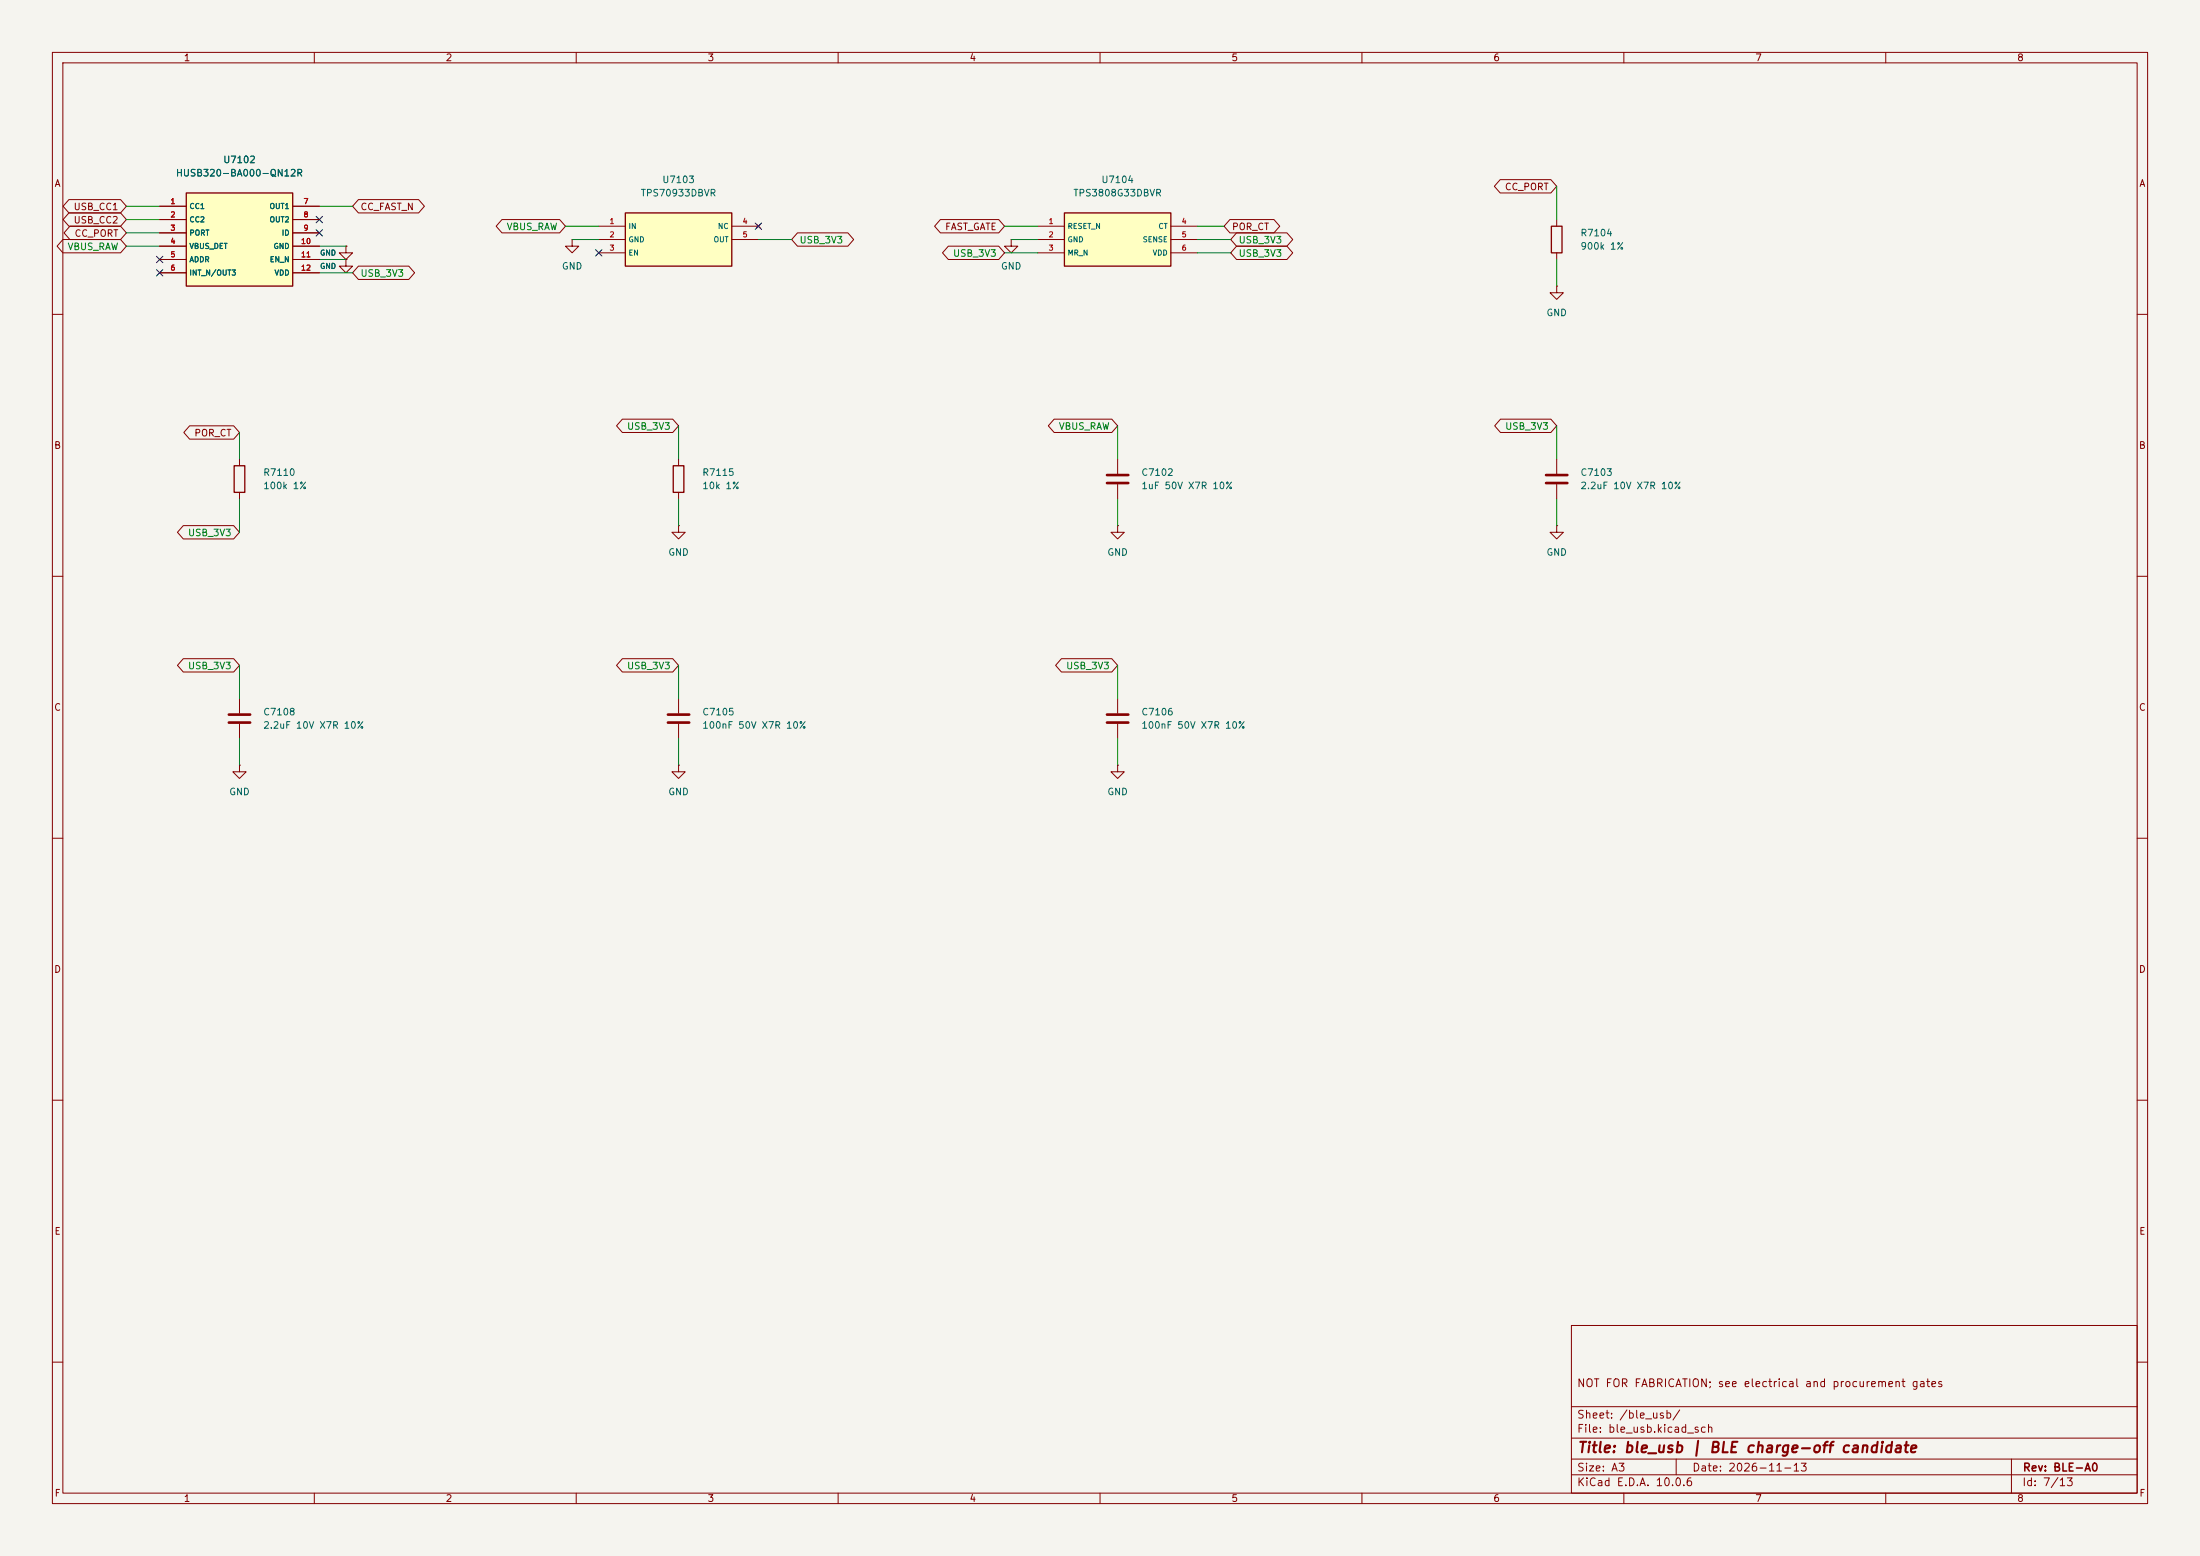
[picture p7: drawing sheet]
(kicad_sch
 (version 20260306)
 (generator "eeschema")
 (generator_version "10.0")
 (paper "A3")
 (title_block
  (title "ble_usb | BLE charge-off candidate")
  (date "2026-11-13")
  (rev "BLE-A0")
  (comment 1 "NOT FOR FABRICATION; see electrical and procurement gates"))
 (lib_symbols
  (symbol "BLE_Reviewed:HUSB320-BA000-QN12R" (exclude_from_sim no) (in_bom yes) (on_board yes)
   (in_pos_files yes)
   (duplicate_pin_numbers_are_jumpers no)
   (property "Reference" "U" (at 0 11.43 0) (show_name no) (do_not_autoplace no) (effects (font (size 1.27 1.27))))
   (property "Value" "HUSB320-BA000-QN12R" (at 0 -11.43 0) (show_name no) (do_not_autoplace no) (effects (font (size 1.27 1.27))))
   (property "Footprint" "" (at 0 0 0) (show_name no) (do_not_autoplace no) (hide yes) (effects (font (size 1.27 1.27))))
   (property "Datasheet" "" (at 0 0 0) (show_name no) (do_not_autoplace no) (hide yes) (effects (font (size 1.27 1.27))))
   (property "Description" "" (at 0 0 0) (show_name no) (do_not_autoplace no) (hide yes) (effects (font (size 1.27 1.27))))
   (symbol "HUSB320-BA000-QN12R_0_1"
    (rectangle (start -10.16 8.89) (end 10.16 -8.89) (stroke (width 0.254) (type default)) (fill (type background))))
   (symbol "HUSB320-BA000-QN12R_1_1"
    (pin bidirectional line (at -15.24 6.35 0) (length 5.08) (name "CC1" (effects (font (size 1 1)))) (number "1" (effects (font (size 1 1)))))
    (pin bidirectional line (at -15.24 3.81 0) (length 5.08) (name "CC2" (effects (font (size 1 1)))) (number "2" (effects (font (size 1 1)))))
    (pin input line (at -15.24 1.27 0) (length 5.08) (name "PORT" (effects (font (size 1 1)))) (number "3" (effects (font (size 1 1)))))
    (pin input line (at -15.24 -1.27 0) (length 5.08) (name "VBUS_DET" (effects (font (size 1 1)))) (number "4" (effects (font (size 1 1)))))
    (pin input line (at -15.24 -3.81 0) (length 5.08) (name "ADDR" (effects (font (size 1 1)))) (number "5" (effects (font (size 1 1)))))
    (pin open_collector line (at -15.24 -6.35 0) (length 5.08) (name "INT_N/OUT3" (effects (font (size 1 1)))) (number "6" (effects (font (size 1 1)))))
    (pin open_collector line (at 15.24 6.35 180) (length 5.08) (name "OUT1" (effects (font (size 1 1)))) (number "7" (effects (font (size 1 1)))))
    (pin open_collector line (at 15.24 3.81 180) (length 5.08) (name "OUT2" (effects (font (size 1 1)))) (number "8" (effects (font (size 1 1)))))
    (pin open_collector line (at 15.24 1.27 180) (length 5.08) (name "ID" (effects (font (size 1 1)))) (number "9" (effects (font (size 1 1)))))
    (pin power_in line (at 15.24 -1.27 180) (length 5.08) (name "GND" (effects (font (size 1 1)))) (number "10" (effects (font (size 1 1)))))
    (pin input line (at 15.24 -3.81 180) (length 5.08) (name "EN_N" (effects (font (size 1 1)))) (number "11" (effects (font (size 1 1)))))
    (pin power_in line (at 15.24 -6.35 180) (length 5.08) (name "VDD" (effects (font (size 1 1)))) (number "12" (effects (font (size 1 1))))))
   (embedded_fonts no))
  (symbol "BLE_Reviewed:TPS3808G33DBVR" (exclude_from_sim no) (in_bom yes) (on_board yes)
   (in_pos_files yes)
   (duplicate_pin_numbers_are_jumpers no)
   (property "Reference" "U" (at 0 7.62 0) (show_name no) (do_not_autoplace no) (effects (font (size 1.27 1.27))))
   (property "Value" "TPS3808G33DBVR" (at 0 -7.62 0) (show_name no) (do_not_autoplace no) (effects (font (size 1.27 1.27))))
   (property "Footprint" "" (at 0 0 0) (show_name no) (do_not_autoplace no) (hide yes) (effects (font (size 1.27 1.27))))
   (property "Datasheet" "" (at 0 0 0) (show_name no) (do_not_autoplace no) (hide yes) (effects (font (size 1.27 1.27))))
   (property "Description" "" (at 0 0 0) (show_name no) (do_not_autoplace no) (hide yes) (effects (font (size 1.27 1.27))))
   (symbol "TPS3808G33DBVR_0_1"
    (rectangle (start -10.16 5.08) (end 10.16 -5.08) (stroke (width 0.254) (type default)) (fill (type background))))
   (symbol "TPS3808G33DBVR_1_1"
    (pin open_collector line (at -15.24 2.54 0) (length 5.08) (name "RESET_N" (effects (font (size 1 1)))) (number "1" (effects (font (size 1 1)))))
    (pin power_in line (at -15.24 0 0) (length 5.08) (name "GND" (effects (font (size 1 1)))) (number "2" (effects (font (size 1 1)))))
    (pin input line (at -15.24 -2.54 0) (length 5.08) (name "MR_N" (effects (font (size 1 1)))) (number "3" (effects (font (size 1 1)))))
    (pin passive line (at 15.24 2.54 180) (length 5.08) (name "CT" (effects (font (size 1 1)))) (number "4" (effects (font (size 1 1)))))
    (pin input line (at 15.24 0 180) (length 5.08) (name "SENSE" (effects (font (size 1 1)))) (number "5" (effects (font (size 1 1)))))
    (pin power_in line (at 15.24 -2.54 180) (length 5.08) (name "VDD" (effects (font (size 1 1)))) (number "6" (effects (font (size 1 1))))))
   (embedded_fonts no))
  (symbol "BLE_Reviewed:TPS70933DBVR" (exclude_from_sim no) (in_bom yes) (on_board yes)
   (in_pos_files yes)
   (duplicate_pin_numbers_are_jumpers no)
   (property "Reference" "U" (at 0 7.62 0) (show_name no) (do_not_autoplace no) (effects (font (size 1.27 1.27))))
   (property "Value" "TPS70933DBVR" (at 0 -7.62 0) (show_name no) (do_not_autoplace no) (effects (font (size 1.27 1.27))))
   (property "Footprint" "" (at 0 0 0) (show_name no) (do_not_autoplace no) (hide yes) (effects (font (size 1.27 1.27))))
   (property "Datasheet" "" (at 0 0 0) (show_name no) (do_not_autoplace no) (hide yes) (effects (font (size 1.27 1.27))))
   (property "Description" "" (at 0 0 0) (show_name no) (do_not_autoplace no) (hide yes) (effects (font (size 1.27 1.27))))
   (symbol "TPS70933DBVR_0_1"
    (rectangle (start -10.16 5.08) (end 10.16 -5.08) (stroke (width 0.254) (type default)) (fill (type background))))
   (symbol "TPS70933DBVR_1_1"
    (pin power_in line (at -15.24 2.54 0) (length 5.08) (name "IN" (effects (font (size 1 1)))) (number "1" (effects (font (size 1 1)))))
    (pin power_in line (at -15.24 0 0) (length 5.08) (name "GND" (effects (font (size 1 1)))) (number "2" (effects (font (size 1 1)))))
    (pin input line (at -15.24 -2.54 0) (length 5.08) (name "EN" (effects (font (size 1 1)))) (number "3" (effects (font (size 1 1)))))
    (pin no_connect line (at 15.24 2.54 180) (length 5.08) (name "NC" (effects (font (size 1 1)))) (number "4" (effects (font (size 1 1)))))
    (pin power_out line (at 15.24 0 180) (length 5.08) (name "OUT" (effects (font (size 1 1)))) (number "5" (effects (font (size 1 1))))))
   (embedded_fonts no))
  (symbol "Device:C"
   (pin_numbers (hide yes))
   (pin_names
    (offset 0.254)) (exclude_from_sim no) (in_bom yes) (on_board yes)
   (in_pos_files yes)
   (duplicate_pin_numbers_are_jumpers no)
   (property "Reference" "C" (at 0.635 2.54 0) (show_name no) (do_not_autoplace no) (effects (font (size 1.27 1.27)) (justify left)))
   (property "Value" "C" (at 0.635 -2.54 0) (show_name no) (do_not_autoplace no) (effects (font (size 1.27 1.27)) (justify left)))
   (property "Footprint" "" (at 0.9652 -3.81 0) (show_name no) (do_not_autoplace no) (hide yes) (effects (font (size 1.27 1.27))))
   (property "Datasheet" "" (at 0 0 0) (show_name no) (do_not_autoplace no) (hide yes) (effects (font (size 1.27 1.27))))
   (property "Description" "Unpolarized capacitor" (at 0 0 0) (show_name no) (do_not_autoplace no) (hide yes) (effects (font (size 1.27 1.27))))
   (symbol "C_0_1"
    (polyline (pts (xy -2.032 0.762) (xy 2.032 0.762)) (stroke (width 0.508) (type default)) (fill (type none)))
    (polyline (pts (xy -2.032 -0.762) (xy 2.032 -0.762)) (stroke (width 0.508) (type default)) (fill (type none))))
   (symbol "C_1_1"
    (pin passive line (at 0 3.81 270) (length 2.794) (name "" (effects (font (size 1.27 1.27)))) (number "1" (effects (font (size 1.27 1.27)))))
    (pin passive line (at 0 -3.81 90) (length 2.794) (name "" (effects (font (size 1.27 1.27)))) (number "2" (effects (font (size 1.27 1.27))))))
   (embedded_fonts no))
  (symbol "Device:R"
   (pin_numbers (hide yes))
   (pin_names
    (offset 0)) (exclude_from_sim no) (in_bom yes) (on_board yes)
   (in_pos_files yes)
   (duplicate_pin_numbers_are_jumpers no)
   (property "Reference" "R" (at 2.032 0 90) (show_name no) (do_not_autoplace no) (effects (font (size 1.27 1.27))))
   (property "Value" "R" (at 0 0 90) (show_name no) (do_not_autoplace no) (effects (font (size 1.27 1.27))))
   (property "Footprint" "" (at -1.778 0 90) (show_name no) (do_not_autoplace no) (hide yes) (effects (font (size 1.27 1.27))))
   (property "Datasheet" "" (at 0 0 0) (show_name no) (do_not_autoplace no) (hide yes) (effects (font (size 1.27 1.27))))
   (property "Description" "Resistor" (at 0 0 0) (show_name no) (do_not_autoplace no) (hide yes) (effects (font (size 1.27 1.27))))
   (symbol "R_0_1"
    (rectangle (start -1.016 -2.54) (end 1.016 2.54) (stroke (width 0.254) (type default)) (fill (type none))))
   (symbol "R_1_1"
    (pin passive line (at 0 3.81 270) (length 1.27) (name "" (effects (font (size 1.27 1.27)))) (number "1" (effects (font (size 1.27 1.27)))))
    (pin passive line (at 0 -3.81 90) (length 1.27) (name "" (effects (font (size 1.27 1.27)))) (number "2" (effects (font (size 1.27 1.27))))))
   (embedded_fonts no))
  (symbol "power:GND"
   (power global)
   (pin_numbers (hide yes))
   (pin_names
    (offset 0) (hide yes)) (exclude_from_sim no) (in_bom yes) (on_board yes)
   (in_pos_files yes)
   (duplicate_pin_numbers_are_jumpers no)
   (property "Reference" "#PWR" (at 0 -6.35 0) (show_name no) (do_not_autoplace no) (hide yes) (effects (font (size 1.27 1.27))))
   (property "Value" "GND" (at 0 -3.81 0) (show_name no) (do_not_autoplace no) (effects (font (size 1.27 1.27))))
   (property "Footprint" "" (at 0 0 0) (show_name no) (do_not_autoplace no) (hide yes) (effects (font (size 1.27 1.27))))
   (property "Datasheet" "" (at 0 0 0) (show_name no) (do_not_autoplace no) (hide yes) (effects (font (size 1.27 1.27))))
   (property "Description" "Power symbol creates a global label with name \"GND\" , ground" (at 0 0 0) (show_name no) (do_not_autoplace no) (hide yes) (effects (font (size 1.27 1.27))))
   (symbol "GND_0_1"
    (polyline (pts (xy 0 0) (xy 0 -1.27) (xy 1.27 -1.27) (xy 0 -2.54) (xy -1.27 -1.27) (xy 0 -1.27)) (stroke (width 0) (type default)) (fill (type none))))
   (symbol "GND_1_1"
    (pin power_in line (at 0 0 270) (length 0) (name "" (effects (font (size 1.27 1.27)))) (number "1" (effects (font (size 1.27 1.27))))))
   (embedded_fonts no))
  (symbol "power:PWR_FLAG"
   (power global)
   (pin_numbers (hide yes))
   (pin_names
    (offset 0) (hide yes)) (exclude_from_sim no) (in_bom yes) (on_board yes)
   (in_pos_files yes)
   (duplicate_pin_numbers_are_jumpers no)
   (property "Reference" "#FLG" (at 0 1.905 0) (show_name no) (do_not_autoplace no) (hide yes) (effects (font (size 1.27 1.27))))
   (property "Value" "PWR_FLAG" (at 0 3.81 0) (show_name no) (do_not_autoplace no) (effects (font (size 1.27 1.27))))
   (property "Footprint" "" (at 0 0 0) (show_name no) (do_not_autoplace no) (hide yes) (effects (font (size 1.27 1.27))))
   (property "Datasheet" "" (at 0 0 0) (show_name no) (do_not_autoplace no) (hide yes) (effects (font (size 1.27 1.27))))
   (property "Description" "Special symbol for telling ERC where power comes from" (at 0 0 0) (show_name no) (do_not_autoplace no) (hide yes) (effects (font (size 1.27 1.27))))
   (symbol "PWR_FLAG_0_0"
    (pin power_out line (at 0 0 90) (length 0) (name "" (effects (font (size 1.27 1.27)))) (number "1" (effects (font (size 1.27 1.27))))))
   (symbol "PWR_FLAG_0_1"
    (polyline (pts (xy 0 0) (xy 0 1.27) (xy -1.016 1.905) (xy 0 2.54) (xy 1.016 1.905) (xy 0 1.27)) (stroke (width 0) (type default)) (fill (type none))))
   (embedded_fonts no)))
 (global_label "USB_3V3"
  (shape bidirectional) (at 234.95 45.72 0) (effects (font (size 1.27 1.27)) (justify left))
  (property "Intersheetrefs" "${INTERSHEET_REFS}" (at 234.95 45.72 0) (hide yes) (show_name no) (do_not_autoplace no) (effects (font (size 1.27 1.27)))))
 (global_label "USB_3V3"
  (shape bidirectional) (at 45.72 127 180) (effects (font (size 1.27 1.27)) (justify right))
  (property "Intersheetrefs" "${INTERSHEET_REFS}" (at 45.72 127 0) (hide yes) (show_name no) (do_not_autoplace no) (effects (font (size 1.27 1.27)))))
 (global_label "USB_3V3"
  (shape bidirectional) (at 129.54 127 180) (effects (font (size 1.27 1.27)) (justify right))
  (property "Intersheetrefs" "${INTERSHEET_REFS}" (at 129.54 127 0) (hide yes) (show_name no) (do_not_autoplace no) (effects (font (size 1.27 1.27)))))
 (global_label "POR_CT"
  (shape bidirectional) (at 45.72 82.55 180) (effects (font (size 1.27 1.27)) (justify right))
  (property "Intersheetrefs" "${INTERSHEET_REFS}" (at 45.72 82.55 0) (hide yes) (show_name no) (do_not_autoplace no) (effects (font (size 1.27 1.27)))))
 (global_label "USB_3V3"
  (shape bidirectional) (at 191.77 48.26 180) (effects (font (size 1.27 1.27)) (justify right))
  (property "Intersheetrefs" "${INTERSHEET_REFS}" (at 191.77 48.26 0) (hide yes) (show_name no) (do_not_autoplace no) (effects (font (size 1.27 1.27)))))
 (global_label "CC_PORT"
  (shape bidirectional) (at 24.13 44.45 180) (effects (font (size 1.27 1.27)) (justify right))
  (property "Intersheetrefs" "${INTERSHEET_REFS}" (at 24.13 44.45 0) (hide yes) (show_name no) (do_not_autoplace no) (effects (font (size 1.27 1.27)))))
 (global_label "USB_3V3"
  (shape bidirectional) (at 297.18 81.28 180) (effects (font (size 1.27 1.27)) (justify right))
  (property "Intersheetrefs" "${INTERSHEET_REFS}" (at 297.18 81.28 0) (hide yes) (show_name no) (do_not_autoplace no) (effects (font (size 1.27 1.27)))))
 (global_label "POR_CT"
  (shape bidirectional) (at 233.68 43.18 0) (effects (font (size 1.27 1.27)) (justify left))
  (property "Intersheetrefs" "${INTERSHEET_REFS}" (at 233.68 43.18 0) (hide yes) (show_name no) (do_not_autoplace no) (effects (font (size 1.27 1.27)))))
 (global_label "USB_3V3"
  (shape bidirectional) (at 129.54 81.28 180) (effects (font (size 1.27 1.27)) (justify right))
  (property "Intersheetrefs" "${INTERSHEET_REFS}" (at 129.54 81.28 0) (hide yes) (show_name no) (do_not_autoplace no) (effects (font (size 1.27 1.27)))))
 (global_label "USB_3V3"
  (shape bidirectional) (at 234.95 48.26 0) (effects (font (size 1.27 1.27)) (justify left))
  (property "Intersheetrefs" "${INTERSHEET_REFS}" (at 234.95 48.26 0) (hide yes) (show_name no) (do_not_autoplace no) (effects (font (size 1.27 1.27)))))
 (global_label "VBUS_RAW"
  (shape bidirectional) (at 107.95 43.18 180) (effects (font (size 1.27 1.27)) (justify right))
  (property "Intersheetrefs" "${INTERSHEET_REFS}" (at 107.95 43.18 0) (hide yes) (show_name no) (do_not_autoplace no) (effects (font (size 1.27 1.27)))))
 (global_label "FAST_GATE"
  (shape bidirectional) (at 191.77 43.18 180) (effects (font (size 1.27 1.27)) (justify right))
  (property "Intersheetrefs" "${INTERSHEET_REFS}" (at 191.77 43.18 0) (hide yes) (show_name no) (do_not_autoplace no) (effects (font (size 1.27 1.27)))))
 (global_label "USB_3V3"
  (shape bidirectional) (at 151.13 45.72 0) (effects (font (size 1.27 1.27)) (justify left))
  (property "Intersheetrefs" "${INTERSHEET_REFS}" (at 151.13 45.72 0) (hide yes) (show_name no) (do_not_autoplace no) (effects (font (size 1.27 1.27)))))
 (global_label "USB_3V3"
  (shape bidirectional) (at 67.31 52.07 0) (effects (font (size 1.27 1.27)) (justify left))
  (property "Intersheetrefs" "${INTERSHEET_REFS}" (at 67.31 52.07 0) (hide yes) (show_name no) (do_not_autoplace no) (effects (font (size 1.27 1.27)))))
 (global_label "CC_FAST_N"
  (shape bidirectional) (at 67.31 39.37 0) (effects (font (size 1.27 1.27)) (justify left))
  (property "Intersheetrefs" "${INTERSHEET_REFS}" (at 67.31 39.37 0) (hide yes) (show_name no) (do_not_autoplace no) (effects (font (size 1.27 1.27)))))
 (global_label "VBUS_RAW"
  (shape bidirectional) (at 24.13 46.99 180) (effects (font (size 1.27 1.27)) (justify right))
  (property "Intersheetrefs" "${INTERSHEET_REFS}" (at 24.13 46.99 0) (hide yes) (show_name no) (do_not_autoplace no) (effects (font (size 1.27 1.27)))))
 (global_label "VBUS_RAW"
  (shape bidirectional) (at 213.36 81.28 180) (effects (font (size 1.27 1.27)) (justify right))
  (property "Intersheetrefs" "${INTERSHEET_REFS}" (at 213.36 81.28 0) (hide yes) (show_name no) (do_not_autoplace no) (effects (font (size 1.27 1.27)))))
 (global_label "USB_3V3"
  (shape bidirectional) (at 45.72 101.6 180) (effects (font (size 1.27 1.27)) (justify right))
  (property "Intersheetrefs" "${INTERSHEET_REFS}" (at 45.72 101.6 0) (hide yes) (show_name no) (do_not_autoplace no) (effects (font (size 1.27 1.27)))))
 (global_label "USB_CC1"
  (shape bidirectional) (at 24.13 39.37 180) (effects (font (size 1.27 1.27)) (justify right))
  (property "Intersheetrefs" "${INTERSHEET_REFS}" (at 24.13 39.37 0) (hide yes) (show_name no) (do_not_autoplace no) (effects (font (size 1.27 1.27)))))
 (global_label "CC_PORT"
  (shape bidirectional) (at 297.18 35.56 180) (effects (font (size 1.27 1.27)) (justify right))
  (property "Intersheetrefs" "${INTERSHEET_REFS}" (at 297.18 35.56 0) (hide yes) (show_name no) (do_not_autoplace no) (effects (font (size 1.27 1.27)))))
 (global_label "USB_3V3"
  (shape bidirectional) (at 213.36 127 180) (effects (font (size 1.27 1.27)) (justify right))
  (property "Intersheetrefs" "${INTERSHEET_REFS}" (at 213.36 127 0) (hide yes) (show_name no) (do_not_autoplace no) (effects (font (size 1.27 1.27)))))
 (global_label "USB_CC2"
  (shape bidirectional) (at 24.13 41.91 180) (effects (font (size 1.27 1.27)) (justify right))
  (property "Intersheetrefs" "${INTERSHEET_REFS}" (at 24.13 41.91 0) (hide yes) (show_name no) (do_not_autoplace no) (effects (font (size 1.27 1.27)))))
 (symbol
  (lib_id "Device:R") (at 297.18 45.72 0) (unit 1)
  (body_style 1) (exclude_from_sim no) (in_bom yes) (on_board yes)
  (in_pos_files yes) (dnp no)
  (property "Reference" "R7104" (at 301.625 44.45 0) (show_name no) (do_not_autoplace no) (effects (font (size 1.27 1.27)) (justify left)))
  (property "Value" "900k 1%" (at 301.625 46.99 0) (show_name no) (do_not_autoplace no) (effects (font (size 1.27 1.27)) (justify left)))
  (property "Footprint" "Resistor_SMD:R_0603_1608Metric" (at 297.18 45.72 0) (hide yes) (show_name no) (do_not_autoplace no) (effects (font (size 1.27 1.27))))
  (property "Datasheet" "" (at 297.18 45.72 0) (hide yes) (show_name no) (do_not_autoplace no) (effects (font (size 1.27 1.27))))
  (property "Description" "" (at 297.18 45.72 0) (show_name no) (do_not_autoplace no) (effects (font (size 1.27 1.27))))
  (property "MPN" "RC0603FR-07900KL" (at 297.18 45.72 0) (hide yes) (show_name no) (do_not_autoplace no) (effects (font (size 1.27 1.27))))
  (property "AssemblyDomain" "main" (at 297.18 45.72 0) (hide yes) (show_name no) (do_not_autoplace no) (effects (font (size 1.27 1.27))))
  (property "Qualification" "Candidate; see source contract" (at 297.18 45.72 0) (hide yes) (show_name no) (do_not_autoplace no) (effects (font (size 1.27 1.27)))) (pin "2") (pin "1"))
 (symbol
  (lib_id "power:GND") (at 297.18 100.33 0) (unit 1)
  (body_style 1) (exclude_from_sim no) (in_bom yes) (on_board yes)
  (in_pos_files yes) (dnp no)
  (property "Reference" "#PWR8015" (at 297.18 106.68 0) (hide yes) (show_name no) (do_not_autoplace no) (effects (font (size 1.27 1.27))))
  (property "Value" "GND" (at 297.18 105.41 0) (show_name no) (do_not_autoplace no) (effects (font (size 1.27 1.27))))
  (property "Footprint" "" (at 297.18 100.33 0) (hide yes) (show_name no) (do_not_autoplace no) (effects (font (size 1.27 1.27))))
  (property "Datasheet" "" (at 297.18 100.33 0) (hide yes) (show_name no) (do_not_autoplace no) (effects (font (size 1.27 1.27))))
  (property "Description" "" (at 297.18 100.33 0) (show_name no) (do_not_autoplace no) (effects (font (size 1.27 1.27)))) (pin "1"))
 (symbol
  (lib_id "power:GND") (at 213.36 146.05 0) (unit 1)
  (body_style 1) (exclude_from_sim no) (in_bom yes) (on_board yes)
  (in_pos_files yes) (dnp no)
  (property "Reference" "#PWR8016" (at 213.36 152.4 0) (hide yes) (show_name no) (do_not_autoplace no) (effects (font (size 1.27 1.27))))
  (property "Value" "GND" (at 213.36 151.13 0) (show_name no) (do_not_autoplace no) (effects (font (size 1.27 1.27))))
  (property "Footprint" "" (at 213.36 146.05 0) (hide yes) (show_name no) (do_not_autoplace no) (effects (font (size 1.27 1.27))))
  (property "Datasheet" "" (at 213.36 146.05 0) (hide yes) (show_name no) (do_not_autoplace no) (effects (font (size 1.27 1.27))))
  (property "Description" "" (at 213.36 146.05 0) (show_name no) (do_not_autoplace no) (effects (font (size 1.27 1.27)))) (pin "1"))
 (symbol
  (lib_id "power:GND") (at 129.54 146.05 0) (unit 1)
  (body_style 1) (exclude_from_sim no) (in_bom yes) (on_board yes)
  (in_pos_files yes) (dnp no)
  (property "Reference" "#PWR8017" (at 129.54 152.4 0) (hide yes) (show_name no) (do_not_autoplace no) (effects (font (size 1.27 1.27))))
  (property "Value" "GND" (at 129.54 151.13 0) (show_name no) (do_not_autoplace no) (effects (font (size 1.27 1.27))))
  (property "Footprint" "" (at 129.54 146.05 0) (hide yes) (show_name no) (do_not_autoplace no) (effects (font (size 1.27 1.27))))
  (property "Datasheet" "" (at 129.54 146.05 0) (hide yes) (show_name no) (do_not_autoplace no) (effects (font (size 1.27 1.27))))
  (property "Description" "" (at 129.54 146.05 0) (show_name no) (do_not_autoplace no) (effects (font (size 1.27 1.27)))) (pin "1"))
 (symbol
  (lib_id "power:GND") (at 45.72 146.05 0) (unit 1)
  (body_style 1) (exclude_from_sim no) (in_bom yes) (on_board yes)
  (in_pos_files yes) (dnp no)
  (property "Reference" "#PWR8018" (at 45.72 152.4 0) (hide yes) (show_name no) (do_not_autoplace no) (effects (font (size 1.27 1.27))))
  (property "Value" "GND" (at 45.72 151.13 0) (show_name no) (do_not_autoplace no) (effects (font (size 1.27 1.27))))
  (property "Footprint" "" (at 45.72 146.05 0) (hide yes) (show_name no) (do_not_autoplace no) (effects (font (size 1.27 1.27))))
  (property "Datasheet" "" (at 45.72 146.05 0) (hide yes) (show_name no) (do_not_autoplace no) (effects (font (size 1.27 1.27))))
  (property "Description" "" (at 45.72 146.05 0) (show_name no) (do_not_autoplace no) (effects (font (size 1.27 1.27)))) (pin "1"))
 (symbol
  (lib_id "BLE_Reviewed:TPS3808G33DBVR") (at 213.36 45.72 0) (unit 1)
  (body_style 1) (exclude_from_sim no) (in_bom yes) (on_board yes)
  (in_pos_files yes) (dnp no)
  (property "Reference" "U7104" (at 213.36 34.29 0) (show_name no) (do_not_autoplace no) (effects (font (size 1.27 1.27))))
  (property "Value" "TPS3808G33DBVR" (at 213.36 36.83 0) (show_name no) (do_not_autoplace no) (effects (font (size 1.27 1.27))))
  (property "Footprint" "Package_TO_SOT_SMD:SOT-23-6" (at 213.36 45.72 0) (hide yes) (show_name no) (do_not_autoplace no) (effects (font (size 1.27 1.27))))
  (property "Datasheet" "" (at 213.36 45.72 0) (hide yes) (show_name no) (do_not_autoplace no) (effects (font (size 1.27 1.27))))
  (property "Description" "" (at 213.36 45.72 0) (show_name no) (do_not_autoplace no) (effects (font (size 1.27 1.27))))
  (property "MPN" "TPS3808G33DBVR" (at 213.36 45.72 0) (hide yes) (show_name no) (do_not_autoplace no) (effects (font (size 1.27 1.27))))
  (property "AssemblyDomain" "main" (at 213.36 45.72 0) (hide yes) (show_name no) (do_not_autoplace no) (effects (font (size 1.27 1.27))))
  (property "Qualification" "Candidate; see source contract" (at 213.36 45.72 0) (hide yes) (show_name no) (do_not_autoplace no) (effects (font (size 1.27 1.27))))
  (property "LCSC" "C43698" (at 213.36 45.72 0) (hide yes) (show_name no) (do_not_autoplace no) (effects (font (size 1.27 1.27)))) (pin "4") (pin "1") (pin "5") (pin "6") (pin "2") (pin "3"))
 (symbol
  (lib_id "Device:R") (at 45.72 91.44 0) (unit 1)
  (body_style 1) (exclude_from_sim no) (in_bom yes) (on_board yes)
  (in_pos_files yes) (dnp no)
  (property "Reference" "R7110" (at 50.165 90.17 0) (show_name no) (do_not_autoplace no) (effects (font (size 1.27 1.27)) (justify left)))
  (property "Value" "100k 1%" (at 50.165 92.71 0) (show_name no) (do_not_autoplace no) (effects (font (size 1.27 1.27)) (justify left)))
  (property "Footprint" "Resistor_SMD:R_0603_1608Metric" (at 45.72 91.44 0) (hide yes) (show_name no) (do_not_autoplace no) (effects (font (size 1.27 1.27))))
  (property "Datasheet" "" (at 45.72 91.44 0) (hide yes) (show_name no) (do_not_autoplace no) (effects (font (size 1.27 1.27))))
  (property "Description" "" (at 45.72 91.44 0) (show_name no) (do_not_autoplace no) (effects (font (size 1.27 1.27))))
  (property "MPN" "0603WAF1003T5E" (at 45.72 91.44 0) (hide yes) (show_name no) (do_not_autoplace no) (effects (font (size 1.27 1.27))))
  (property "AssemblyDomain" "main" (at 45.72 91.44 0) (hide yes) (show_name no) (do_not_autoplace no) (effects (font (size 1.27 1.27))))
  (property "Qualification" "Candidate; see source contract" (at 45.72 91.44 0) (hide yes) (show_name no) (do_not_autoplace no) (effects (font (size 1.27 1.27))))
  (property "LCSC" "C25803" (at 45.72 91.44 0) (hide yes) (show_name no) (do_not_autoplace no) (effects (font (size 1.27 1.27))))
  (property "SubstitutedFrom" "RC0603FR-07100KL" (at 45.72 91.44 0) (hide yes) (show_name no) (do_not_autoplace no) (effects (font (size 1.27 1.27)))) (pin "1") (pin "2"))
 (symbol
  (lib_id "BLE_Reviewed:TPS70933DBVR") (at 129.54 45.72 0) (unit 1)
  (body_style 1) (exclude_from_sim no) (in_bom yes) (on_board yes)
  (in_pos_files yes) (dnp no)
  (property "Reference" "U7103" (at 129.54 34.29 0) (show_name no) (do_not_autoplace no) (effects (font (size 1.27 1.27))))
  (property "Value" "TPS70933DBVR" (at 129.54 36.83 0) (show_name no) (do_not_autoplace no) (effects (font (size 1.27 1.27))))
  (property "Footprint" "Package_TO_SOT_SMD:SOT-23-5" (at 129.54 45.72 0) (hide yes) (show_name no) (do_not_autoplace no) (effects (font (size 1.27 1.27))))
  (property "Datasheet" "" (at 129.54 45.72 0) (hide yes) (show_name no) (do_not_autoplace no) (effects (font (size 1.27 1.27))))
  (property "Description" "" (at 129.54 45.72 0) (show_name no) (do_not_autoplace no) (effects (font (size 1.27 1.27))))
  (property "MPN" "TPS70933DBVR" (at 129.54 45.72 0) (hide yes) (show_name no) (do_not_autoplace no) (effects (font (size 1.27 1.27))))
  (property "AssemblyDomain" "main" (at 129.54 45.72 0) (hide yes) (show_name no) (do_not_autoplace no) (effects (font (size 1.27 1.27))))
  (property "Qualification" "Candidate; see source contract" (at 129.54 45.72 0) (hide yes) (show_name no) (do_not_autoplace no) (effects (font (size 1.27 1.27))))
  (property "LCSC" "C89347" (at 129.54 45.72 0) (hide yes) (show_name no) (do_not_autoplace no) (effects (font (size 1.27 1.27)))) (pin "5") (pin "4") (pin "1") (pin "3") (pin "2"))
 (symbol
  (lib_id "Device:C") (at 213.36 137.16 0) (unit 1)
  (body_style 1) (exclude_from_sim no) (in_bom yes) (on_board yes)
  (in_pos_files yes) (dnp no)
  (property "Reference" "C7106" (at 217.805 135.89 0) (show_name no) (do_not_autoplace no) (effects (font (size 1.27 1.27)) (justify left)))
  (property "Value" "100nF 50V X7R 10%" (at 217.805 138.43 0) (show_name no) (do_not_autoplace no) (effects (font (size 1.27 1.27)) (justify left)))
  (property "Footprint" "Capacitor_SMD:C_0603_1608Metric" (at 213.36 137.16 0) (hide yes) (show_name no) (do_not_autoplace no) (effects (font (size 1.27 1.27))))
  (property "Datasheet" "" (at 213.36 137.16 0) (hide yes) (show_name no) (do_not_autoplace no) (effects (font (size 1.27 1.27))))
  (property "Description" "" (at 213.36 137.16 0) (show_name no) (do_not_autoplace no) (effects (font (size 1.27 1.27))))
  (property "MPN" "CC0603KRX7R9BB104" (at 213.36 137.16 0) (hide yes) (show_name no) (do_not_autoplace no) (effects (font (size 1.27 1.27))))
  (property "AssemblyDomain" "main" (at 213.36 137.16 0) (hide yes) (show_name no) (do_not_autoplace no) (effects (font (size 1.27 1.27))))
  (property "Qualification" "Candidate; see source contract" (at 213.36 137.16 0) (hide yes) (show_name no) (do_not_autoplace no) (effects (font (size 1.27 1.27))))
  (property "LCSC" "C14663" (at 213.36 137.16 0) (hide yes) (show_name no) (do_not_autoplace no) (effects (font (size 1.27 1.27))))
  (property "SubstitutedFrom" "CL10B104KB8NNNC" (at 213.36 137.16 0) (hide yes) (show_name no) (do_not_autoplace no) (effects (font (size 1.27 1.27)))) (pin "2") (pin "1"))
 (symbol
  (lib_id "power:GND") (at 66.04 46.99 0) (unit 1)
  (body_style 1) (exclude_from_sim no) (in_bom yes) (on_board yes)
  (in_pos_files yes) (dnp no)
  (property "Reference" "#PWR8019" (at 66.04 53.34 0) (hide yes) (show_name no) (do_not_autoplace no) (effects (font (size 1.27 1.27))))
  (property "Value" "GND" (at 64.24 48.26 0) (show_name no) (do_not_autoplace no) (effects (font (size 1 1)) (justify right)))
  (property "Footprint" "" (at 66.04 46.99 0) (hide yes) (show_name no) (do_not_autoplace no) (effects (font (size 1.27 1.27))))
  (property "Datasheet" "" (at 66.04 46.99 0) (hide yes) (show_name no) (do_not_autoplace no) (effects (font (size 1.27 1.27))))
  (property "Description" "" (at 66.04 46.99 0) (show_name no) (do_not_autoplace no) (effects (font (size 1.27 1.27)))) (pin "1"))
 (symbol
  (lib_id "Device:R") (at 129.54 91.44 0) (unit 1)
  (body_style 1) (exclude_from_sim no) (in_bom yes) (on_board yes)
  (in_pos_files yes) (dnp no)
  (property "Reference" "R7115" (at 133.985 90.17 0) (show_name no) (do_not_autoplace no) (effects (font (size 1.27 1.27)) (justify left)))
  (property "Value" "10k 1%" (at 133.985 92.71 0) (show_name no) (do_not_autoplace no) (effects (font (size 1.27 1.27)) (justify left)))
  (property "Footprint" "Resistor_SMD:R_0603_1608Metric" (at 129.54 91.44 0) (hide yes) (show_name no) (do_not_autoplace no) (effects (font (size 1.27 1.27))))
  (property "Datasheet" "" (at 129.54 91.44 0) (hide yes) (show_name no) (do_not_autoplace no) (effects (font (size 1.27 1.27))))
  (property "Description" "" (at 129.54 91.44 0) (show_name no) (do_not_autoplace no) (effects (font (size 1.27 1.27))))
  (property "MPN" "RC0603FR-0710KL" (at 129.54 91.44 0) (hide yes) (show_name no) (do_not_autoplace no) (effects (font (size 1.27 1.27))))
  (property "AssemblyDomain" "main" (at 129.54 91.44 0) (hide yes) (show_name no) (do_not_autoplace no) (effects (font (size 1.27 1.27))))
  (property "Qualification" "Candidate; see source contract" (at 129.54 91.44 0) (hide yes) (show_name no) (do_not_autoplace no) (effects (font (size 1.27 1.27)))) (pin "2") (pin "1"))
 (symbol
  (lib_id "Device:C") (at 45.72 137.16 0) (unit 1)
  (body_style 1) (exclude_from_sim no) (in_bom yes) (on_board yes)
  (in_pos_files yes) (dnp no)
  (property "Reference" "C7108" (at 50.165 135.89 0) (show_name no) (do_not_autoplace no) (effects (font (size 1.27 1.27)) (justify left)))
  (property "Value" "2.2uF 10V X7R 10%" (at 50.165 138.43 0) (show_name no) (do_not_autoplace no) (effects (font (size 1.27 1.27)) (justify left)))
  (property "Footprint" "Capacitor_SMD:C_0805_2012Metric" (at 45.72 137.16 0) (hide yes) (show_name no) (do_not_autoplace no) (effects (font (size 1.27 1.27))))
  (property "Datasheet" "" (at 45.72 137.16 0) (hide yes) (show_name no) (do_not_autoplace no) (effects (font (size 1.27 1.27))))
  (property "Description" "" (at 45.72 137.16 0) (show_name no) (do_not_autoplace no) (effects (font (size 1.27 1.27))))
  (property "MPN" "CL21B225KPFNNNE" (at 45.72 137.16 0) (hide yes) (show_name no) (do_not_autoplace no) (effects (font (size 1.27 1.27))))
  (property "AssemblyDomain" "main" (at 45.72 137.16 0) (hide yes) (show_name no) (do_not_autoplace no) (effects (font (size 1.27 1.27))))
  (property "Qualification" "Candidate; see source contract" (at 45.72 137.16 0) (hide yes) (show_name no) (do_not_autoplace no) (effects (font (size 1.27 1.27))))
  (property "LCSC" "C107366" (at 45.72 137.16 0) (hide yes) (show_name no) (do_not_autoplace no) (effects (font (size 1.27 1.27)))) (pin "1") (pin "2"))
 (symbol
  (lib_id "power:GND") (at 193.04 45.72 0) (unit 1)
  (body_style 1) (exclude_from_sim no) (in_bom yes) (on_board yes)
  (in_pos_files yes) (dnp no)
  (property "Reference" "#PWR8020" (at 193.04 52.07 0) (hide yes) (show_name no) (do_not_autoplace no) (effects (font (size 1.27 1.27))))
  (property "Value" "GND" (at 193.04 50.8 0) (show_name no) (do_not_autoplace no) (effects (font (size 1.27 1.27))))
  (property "Footprint" "" (at 193.04 45.72 0) (hide yes) (show_name no) (do_not_autoplace no) (effects (font (size 1.27 1.27))))
  (property "Datasheet" "" (at 193.04 45.72 0) (hide yes) (show_name no) (do_not_autoplace no) (effects (font (size 1.27 1.27))))
  (property "Description" "" (at 193.04 45.72 0) (show_name no) (do_not_autoplace no) (effects (font (size 1.27 1.27)))) (pin "1"))
 (symbol
  (lib_id "Device:C") (at 297.18 91.44 0) (unit 1)
  (body_style 1) (exclude_from_sim no) (in_bom yes) (on_board yes)
  (in_pos_files yes) (dnp no)
  (property "Reference" "C7103" (at 301.625 90.17 0) (show_name no) (do_not_autoplace no) (effects (font (size 1.27 1.27)) (justify left)))
  (property "Value" "2.2uF 10V X7R 10%" (at 301.625 92.71 0) (show_name no) (do_not_autoplace no) (effects (font (size 1.27 1.27)) (justify left)))
  (property "Footprint" "Capacitor_SMD:C_0805_2012Metric" (at 297.18 91.44 0) (hide yes) (show_name no) (do_not_autoplace no) (effects (font (size 1.27 1.27))))
  (property "Datasheet" "" (at 297.18 91.44 0) (hide yes) (show_name no) (do_not_autoplace no) (effects (font (size 1.27 1.27))))
  (property "Description" "" (at 297.18 91.44 0) (show_name no) (do_not_autoplace no) (effects (font (size 1.27 1.27))))
  (property "MPN" "CL21B225KPFNNNE" (at 297.18 91.44 0) (hide yes) (show_name no) (do_not_autoplace no) (effects (font (size 1.27 1.27))))
  (property "AssemblyDomain" "main" (at 297.18 91.44 0) (hide yes) (show_name no) (do_not_autoplace no) (effects (font (size 1.27 1.27))))
  (property "Qualification" "Candidate; see source contract" (at 297.18 91.44 0) (hide yes) (show_name no) (do_not_autoplace no) (effects (font (size 1.27 1.27))))
  (property "LCSC" "C107366" (at 297.18 91.44 0) (hide yes) (show_name no) (do_not_autoplace no) (effects (font (size 1.27 1.27)))) (pin "2") (pin "1"))
 (symbol
  (lib_id "BLE_Reviewed:HUSB320-BA000-QN12R") (at 45.72 45.72 0) (unit 1)
  (body_style 1) (exclude_from_sim no) (in_bom yes) (on_board yes)
  (in_pos_files yes) (dnp no)
  (property "Reference" "U7102" (at 45.72 30.48 0) (show_name no) (do_not_autoplace no) (effects (font (size 1.27 1.27))))
  (property "Value" "HUSB320-BA000-QN12R" (at 45.72 33.02 0) (show_name no) (do_not_autoplace no) (effects (font (size 1.27 1.27))))
  (property "Footprint" "BLE_Candidate:HUSB320_BA000_Derived_RWB" (at 45.72 45.72 0) (hide yes) (show_name no) (do_not_autoplace no) (effects (font (size 1.27 1.27))))
  (property "Datasheet" "" (at 45.72 45.72 0) (hide yes) (show_name no) (do_not_autoplace no) (effects (font (size 1.27 1.27))))
  (property "Description" "" (at 45.72 45.72 0) (show_name no) (do_not_autoplace no) (effects (font (size 1.27 1.27))))
  (property "MPN" "HUSB320-BA000-QN12R" (at 45.72 45.72 0) (hide yes) (show_name no) (do_not_autoplace no) (effects (font (size 1.27 1.27))))
  (property "AssemblyDomain" "main" (at 45.72 45.72 0) (hide yes) (show_name no) (do_not_autoplace no) (effects (font (size 1.27 1.27))))
  (property "Qualification" "Candidate; see source contract" (at 45.72 45.72 0) (hide yes) (show_name no) (do_not_autoplace no) (effects (font (size 1.27 1.27))))
  (property "LCSC" "C7471906" (at 45.72 45.72 0) (hide yes) (show_name no) (do_not_autoplace no) (effects (font (size 1.27 1.27)))) (pin "8") (pin "11") (pin "7") (pin "9") (pin "1") (pin "3") (pin "4") (pin "6") (pin "10") (pin "12") (pin "2") (pin "5"))
 (symbol
  (lib_id "power:GND") (at 297.18 54.61 0) (unit 1)
  (body_style 1) (exclude_from_sim no) (in_bom yes) (on_board yes)
  (in_pos_files yes) (dnp no)
  (property "Reference" "#PWR8021" (at 297.18 60.96 0) (hide yes) (show_name no) (do_not_autoplace no) (effects (font (size 1.27 1.27))))
  (property "Value" "GND" (at 297.18 59.69 0) (show_name no) (do_not_autoplace no) (effects (font (size 1.27 1.27))))
  (property "Footprint" "" (at 297.18 54.61 0) (hide yes) (show_name no) (do_not_autoplace no) (effects (font (size 1.27 1.27))))
  (property "Datasheet" "" (at 297.18 54.61 0) (hide yes) (show_name no) (do_not_autoplace no) (effects (font (size 1.27 1.27))))
  (property "Description" "" (at 297.18 54.61 0) (show_name no) (do_not_autoplace no) (effects (font (size 1.27 1.27)))) (pin "1"))
 (symbol
  (lib_id "power:GND") (at 66.04 49.53 0) (unit 1)
  (body_style 1) (exclude_from_sim no) (in_bom yes) (on_board yes)
  (in_pos_files yes) (dnp no)
  (property "Reference" "#PWR8022" (at 66.04 55.88 0) (hide yes) (show_name no) (do_not_autoplace no) (effects (font (size 1.27 1.27))))
  (property "Value" "GND" (at 64.24 50.8 0) (show_name no) (do_not_autoplace no) (effects (font (size 1 1)) (justify right)))
  (property "Footprint" "" (at 66.04 49.53 0) (hide yes) (show_name no) (do_not_autoplace no) (effects (font (size 1.27 1.27))))
  (property "Datasheet" "" (at 66.04 49.53 0) (hide yes) (show_name no) (do_not_autoplace no) (effects (font (size 1.27 1.27))))
  (property "Description" "" (at 66.04 49.53 0) (show_name no) (do_not_autoplace no) (effects (font (size 1.27 1.27)))) (pin "1"))
 (symbol
  (lib_id "Device:C") (at 213.36 91.44 0) (unit 1)
  (body_style 1) (exclude_from_sim no) (in_bom yes) (on_board yes)
  (in_pos_files yes) (dnp no)
  (property "Reference" "C7102" (at 217.805 90.17 0) (show_name no) (do_not_autoplace no) (effects (font (size 1.27 1.27)) (justify left)))
  (property "Value" "1uF 50V X7R 10%" (at 217.805 92.71 0) (show_name no) (do_not_autoplace no) (effects (font (size 1.27 1.27)) (justify left)))
  (property "Footprint" "Capacitor_SMD:C_0805_2012Metric" (at 213.36 91.44 0) (hide yes) (show_name no) (do_not_autoplace no) (effects (font (size 1.27 1.27))))
  (property "Datasheet" "" (at 213.36 91.44 0) (hide yes) (show_name no) (do_not_autoplace no) (effects (font (size 1.27 1.27))))
  (property "Description" "" (at 213.36 91.44 0) (show_name no) (do_not_autoplace no) (effects (font (size 1.27 1.27))))
  (property "MPN" "CL21B105KBFNNNE" (at 213.36 91.44 0) (hide yes) (show_name no) (do_not_autoplace no) (effects (font (size 1.27 1.27))))
  (property "AssemblyDomain" "main" (at 213.36 91.44 0) (hide yes) (show_name no) (do_not_autoplace no) (effects (font (size 1.27 1.27))))
  (property "Qualification" "Candidate; see source contract" (at 213.36 91.44 0) (hide yes) (show_name no) (do_not_autoplace no) (effects (font (size 1.27 1.27))))
  (property "LCSC" "C28323" (at 213.36 91.44 0) (hide yes) (show_name no) (do_not_autoplace no) (effects (font (size 1.27 1.27)))) (pin "2") (pin "1"))
 (symbol
  (lib_id "power:GND") (at 129.54 100.33 0) (unit 1)
  (body_style 1) (exclude_from_sim no) (in_bom yes) (on_board yes)
  (in_pos_files yes) (dnp no)
  (property "Reference" "#PWR8023" (at 129.54 106.68 0) (hide yes) (show_name no) (do_not_autoplace no) (effects (font (size 1.27 1.27))))
  (property "Value" "GND" (at 129.54 105.41 0) (show_name no) (do_not_autoplace no) (effects (font (size 1.27 1.27))))
  (property "Footprint" "" (at 129.54 100.33 0) (hide yes) (show_name no) (do_not_autoplace no) (effects (font (size 1.27 1.27))))
  (property "Datasheet" "" (at 129.54 100.33 0) (hide yes) (show_name no) (do_not_autoplace no) (effects (font (size 1.27 1.27))))
  (property "Description" "" (at 129.54 100.33 0) (show_name no) (do_not_autoplace no) (effects (font (size 1.27 1.27)))) (pin "1"))
 (symbol
  (lib_id "Device:C") (at 129.54 137.16 0) (unit 1)
  (body_style 1) (exclude_from_sim no) (in_bom yes) (on_board yes)
  (in_pos_files yes) (dnp no)
  (property "Reference" "C7105" (at 133.985 135.89 0) (show_name no) (do_not_autoplace no) (effects (font (size 1.27 1.27)) (justify left)))
  (property "Value" "100nF 50V X7R 10%" (at 133.985 138.43 0) (show_name no) (do_not_autoplace no) (effects (font (size 1.27 1.27)) (justify left)))
  (property "Footprint" "Capacitor_SMD:C_0603_1608Metric" (at 129.54 137.16 0) (hide yes) (show_name no) (do_not_autoplace no) (effects (font (size 1.27 1.27))))
  (property "Datasheet" "" (at 129.54 137.16 0) (hide yes) (show_name no) (do_not_autoplace no) (effects (font (size 1.27 1.27))))
  (property "Description" "" (at 129.54 137.16 0) (show_name no) (do_not_autoplace no) (effects (font (size 1.27 1.27))))
  (property "MPN" "CC0603KRX7R9BB104" (at 129.54 137.16 0) (hide yes) (show_name no) (do_not_autoplace no) (effects (font (size 1.27 1.27))))
  (property "AssemblyDomain" "main" (at 129.54 137.16 0) (hide yes) (show_name no) (do_not_autoplace no) (effects (font (size 1.27 1.27))))
  (property "Qualification" "Candidate; see source contract" (at 129.54 137.16 0) (hide yes) (show_name no) (do_not_autoplace no) (effects (font (size 1.27 1.27))))
  (property "LCSC" "C14663" (at 129.54 137.16 0) (hide yes) (show_name no) (do_not_autoplace no) (effects (font (size 1.27 1.27))))
  (property "SubstitutedFrom" "CL10B104KB8NNNC" (at 129.54 137.16 0) (hide yes) (show_name no) (do_not_autoplace no) (effects (font (size 1.27 1.27)))) (pin "2") (pin "1"))
 (symbol
  (lib_id "power:GND") (at 213.36 100.33 0) (unit 1)
  (body_style 1) (exclude_from_sim no) (in_bom yes) (on_board yes)
  (in_pos_files yes) (dnp no)
  (property "Reference" "#PWR8024" (at 213.36 106.68 0) (hide yes) (show_name no) (do_not_autoplace no) (effects (font (size 1.27 1.27))))
  (property "Value" "GND" (at 213.36 105.41 0) (show_name no) (do_not_autoplace no) (effects (font (size 1.27 1.27))))
  (property "Footprint" "" (at 213.36 100.33 0) (hide yes) (show_name no) (do_not_autoplace no) (effects (font (size 1.27 1.27))))
  (property "Datasheet" "" (at 213.36 100.33 0) (hide yes) (show_name no) (do_not_autoplace no) (effects (font (size 1.27 1.27))))
  (property "Description" "" (at 213.36 100.33 0) (show_name no) (do_not_autoplace no) (effects (font (size 1.27 1.27)))) (pin "1"))
 (symbol
  (lib_id "power:GND") (at 109.22 45.72 0) (unit 1)
  (body_style 1) (exclude_from_sim no) (in_bom yes) (on_board yes)
  (in_pos_files yes) (dnp no)
  (property "Reference" "#PWR8025" (at 109.22 52.07 0) (hide yes) (show_name no) (do_not_autoplace no) (effects (font (size 1.27 1.27))))
  (property "Value" "GND" (at 109.22 50.8 0) (show_name no) (do_not_autoplace no) (effects (font (size 1.27 1.27))))
  (property "Footprint" "" (at 109.22 45.72 0) (hide yes) (show_name no) (do_not_autoplace no) (effects (font (size 1.27 1.27))))
  (property "Datasheet" "" (at 109.22 45.72 0) (hide yes) (show_name no) (do_not_autoplace no) (effects (font (size 1.27 1.27))))
  (property "Description" "" (at 109.22 45.72 0) (show_name no) (do_not_autoplace no) (effects (font (size 1.27 1.27)))) (pin "1"))
 (no_connect (at 30.48 49.53))
 (no_connect (at 30.48 52.07))
 (no_connect (at 60.96 41.91))
 (no_connect (at 60.96 44.45))
 (no_connect (at 114.3 48.26))
 (no_connect (at 144.78 43.18))
 (wire (pts (xy 45.72 127) (xy 45.72 133.35)) (stroke (width 0) (type solid)))
 (wire (pts (xy 60.96 49.53) (xy 66.04 49.53)) (stroke (width 0) (type solid)))
 (wire (pts (xy 45.72 82.55) (xy 45.72 87.63)) (stroke (width 0) (type solid)))
 (wire (pts (xy 24.13 46.99) (xy 30.48 46.99)) (stroke (width 0) (type solid)))
 (wire (pts (xy 213.36 81.28) (xy 213.36 87.63)) (stroke (width 0) (type solid)))
 (wire (pts (xy 129.54 140.97) (xy 129.54 146.05)) (stroke (width 0) (type solid)))
 (wire (pts (xy 45.72 95.25) (xy 45.72 101.6)) (stroke (width 0) (type solid)))
 (wire (pts (xy 129.54 127) (xy 129.54 133.35)) (stroke (width 0) (type solid)))
 (wire (pts (xy 60.96 52.07) (xy 67.31 52.07)) (stroke (width 0) (type solid)))
 (wire (pts (xy 228.6 48.26) (xy 234.95 48.26)) (stroke (width 0) (type solid)))
 (wire (pts (xy 228.6 45.72) (xy 234.95 45.72)) (stroke (width 0) (type solid)))
 (wire (pts (xy 297.18 49.53) (xy 297.18 54.61)) (stroke (width 0) (type solid)))
 (wire (pts (xy 129.54 95.25) (xy 129.54 100.33)) (stroke (width 0) (type solid)))
 (wire (pts (xy 297.18 81.28) (xy 297.18 87.63)) (stroke (width 0) (type solid)))
 (wire (pts (xy 228.6 43.18) (xy 233.68 43.18)) (stroke (width 0) (type solid)))
 (wire (pts (xy 191.77 43.18) (xy 198.12 43.18)) (stroke (width 0) (type solid)))
 (wire (pts (xy 213.36 140.97) (xy 213.36 146.05)) (stroke (width 0) (type solid)))
 (wire (pts (xy 297.18 35.56) (xy 297.18 41.91)) (stroke (width 0) (type solid)))
 (wire (pts (xy 144.78 45.72) (xy 151.13 45.72)) (stroke (width 0) (type solid)))
 (wire (pts (xy 213.36 95.25) (xy 213.36 100.33)) (stroke (width 0) (type solid)))
 (wire (pts (xy 107.95 43.18) (xy 114.3 43.18)) (stroke (width 0) (type solid)))
 (wire (pts (xy 191.77 48.26) (xy 198.12 48.26)) (stroke (width 0) (type solid)))
 (wire (pts (xy 193.04 45.72) (xy 198.12 45.72)) (stroke (width 0) (type solid)))
 (wire (pts (xy 129.54 81.28) (xy 129.54 87.63)) (stroke (width 0) (type solid)))
 (wire (pts (xy 24.13 41.91) (xy 30.48 41.91)) (stroke (width 0) (type solid)))
 (wire (pts (xy 24.13 39.37) (xy 30.48 39.37)) (stroke (width 0) (type solid)))
 (wire (pts (xy 109.22 45.72) (xy 114.3 45.72)) (stroke (width 0) (type solid)))
 (wire (pts (xy 297.18 95.25) (xy 297.18 100.33)) (stroke (width 0) (type solid)))
 (wire (pts (xy 24.13 44.45) (xy 30.48 44.45)) (stroke (width 0) (type solid)))
 (wire (pts (xy 60.96 39.37) (xy 67.31 39.37)) (stroke (width 0) (type solid)))
 (wire (pts (xy 60.96 46.99) (xy 66.04 46.99)) (stroke (width 0) (type solid)))
 (wire (pts (xy 45.72 140.97) (xy 45.72 146.05)) (stroke (width 0) (type solid)))
 (wire (pts (xy 213.36 127) (xy 213.36 133.35)) (stroke (width 0) (type solid)))
 (sheet_instances (path ""
   (page "1"))))
